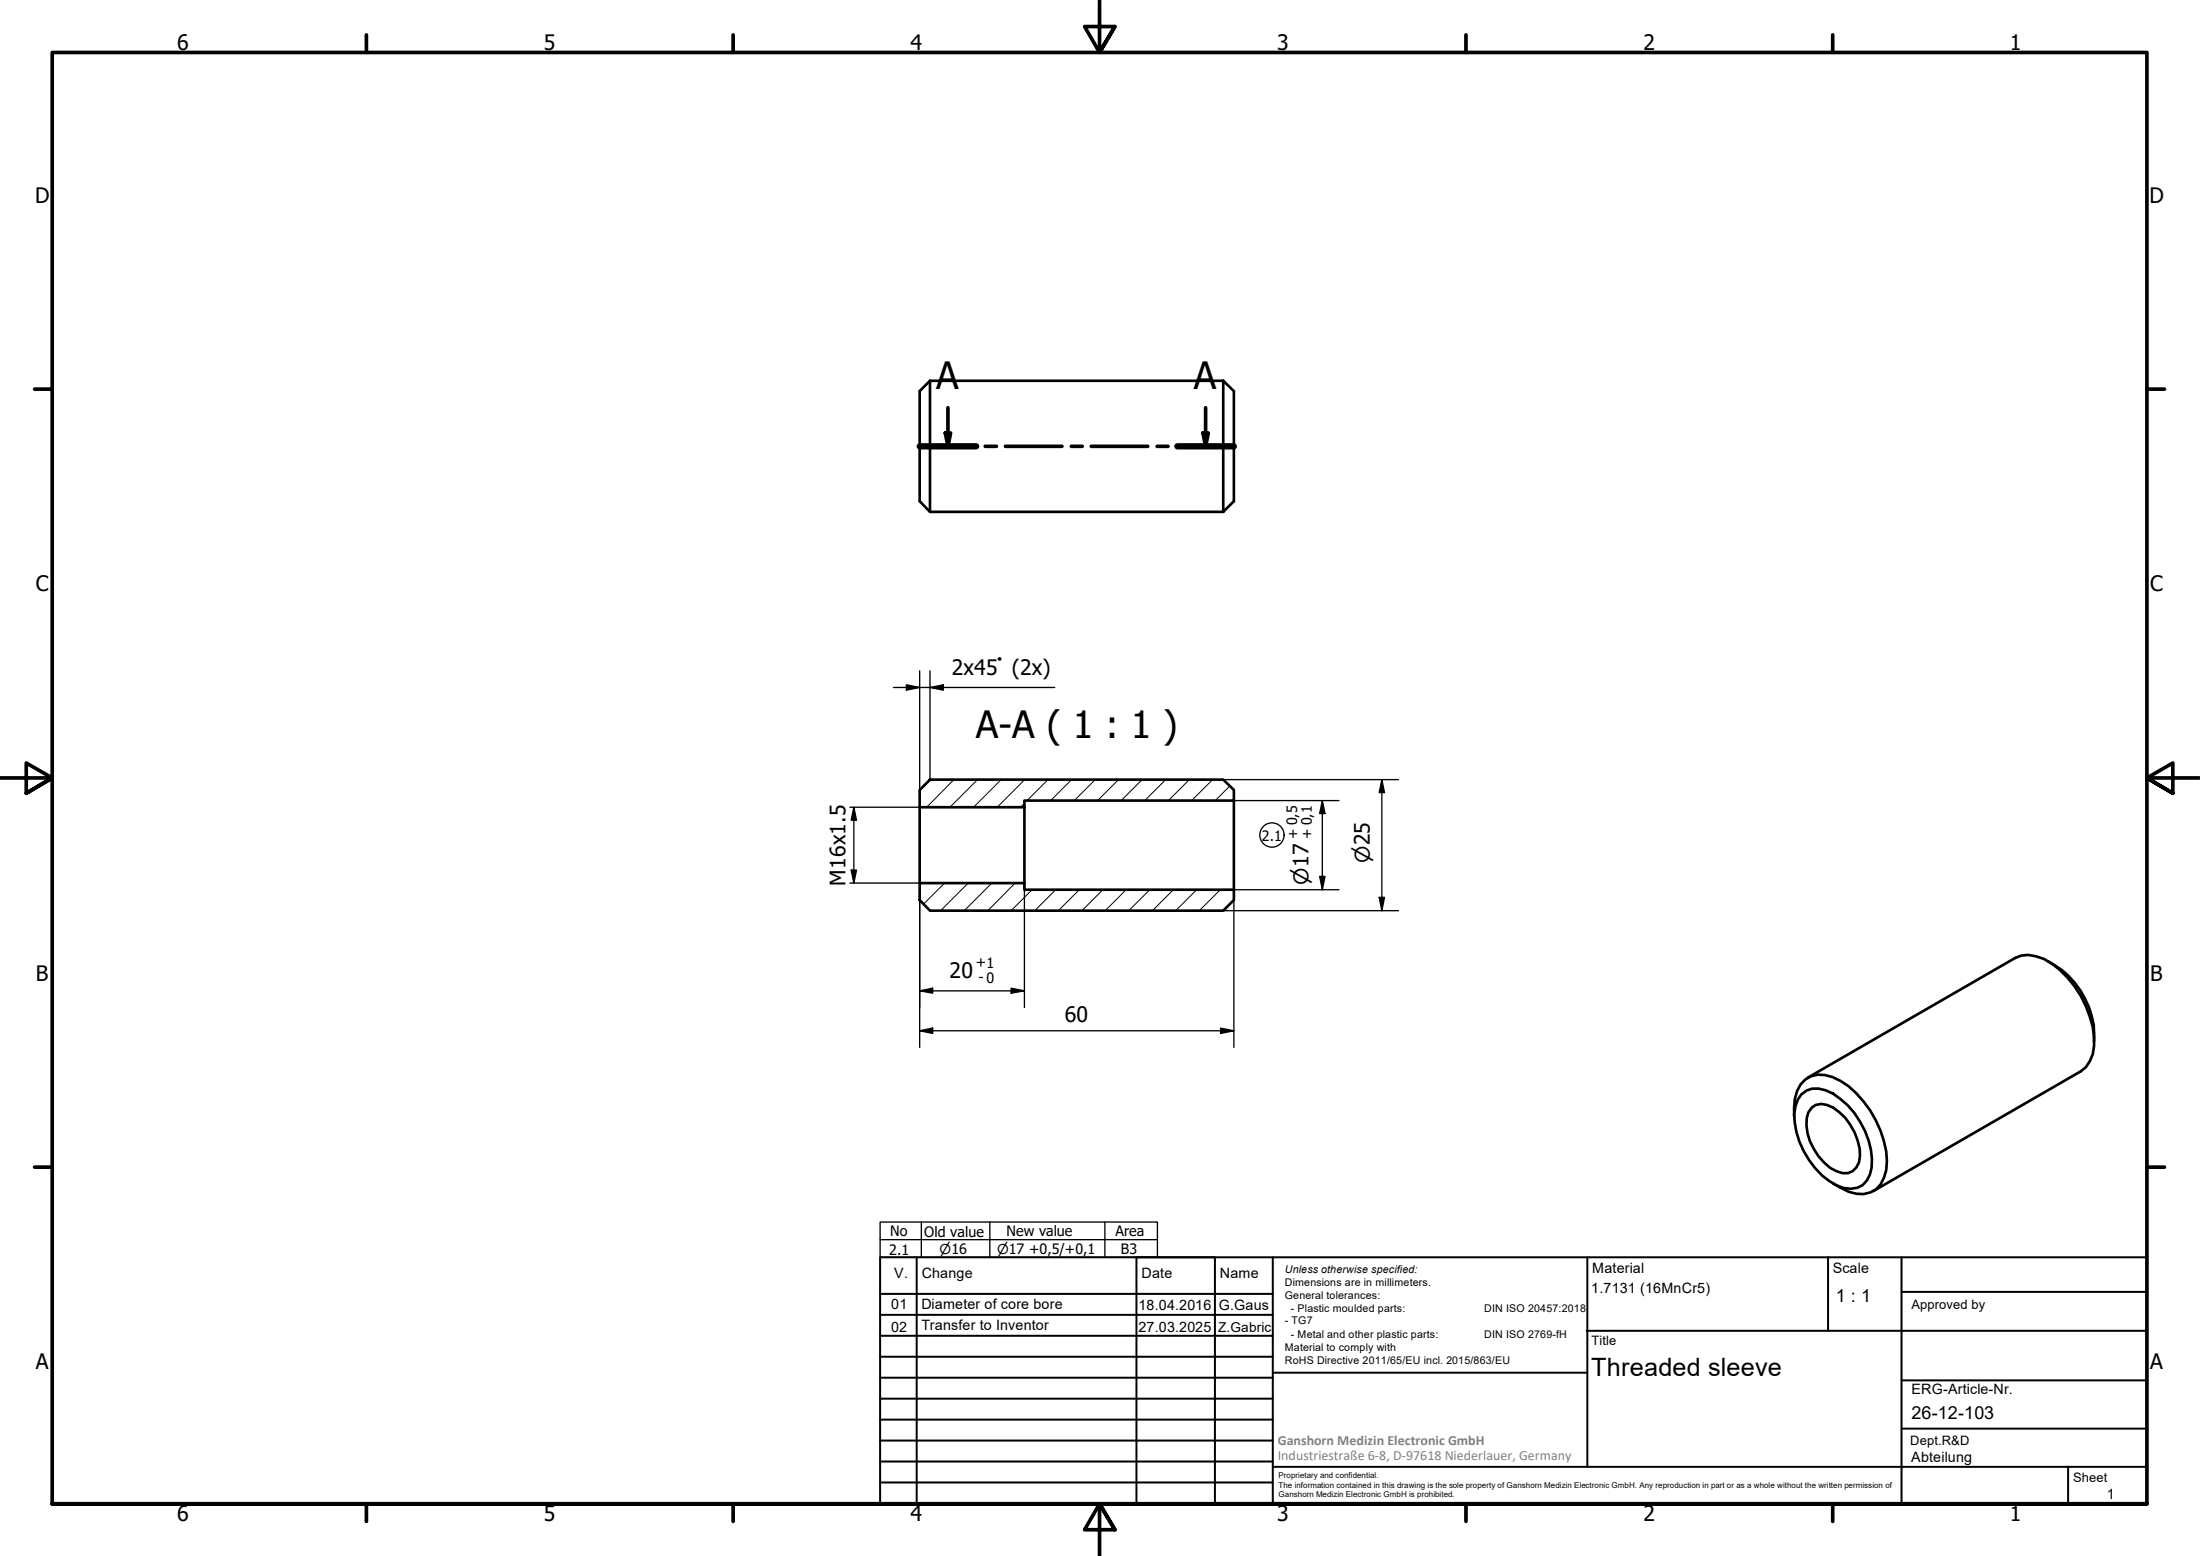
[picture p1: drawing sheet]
<svg xmlns="http://www.w3.org/2000/svg" width="420mm" height="297mm" viewBox="0 0 420 297" stroke-linecap="round" stroke-linejoin="round" font-family="sans-serif">
<!-- layer: Hatch (ISO) -->
<g fill="none" stroke="#000" stroke-width=".19">
<path d="M177.7 148.8l-2.1 2.1M182.2 148.8l-5.2 5.3M186.7 148.8l-5.3 5.3M191.2 148.8l-5.3 5.3M195.6 153.3l-.7 .8M195.7 148.8l-5.3 5.3M200.2 148.8l-4 4M204.7 148.8l-4 4M209.2 148.8l-4 4M213.6 148.8l-4 4M218.1 148.8l-4 4M222.6 148.8l-4 4"/>
<path d="M227.1 148.8l-4 4M231.6 148.8l-4 4M234.9 150l-2.8 2.8M176 168.6l-.4 .3M180.4 168.6l-4 4M184.9 168.6l-5.3 5.2M189.4 168.6l-5.3 5.2M193.9 168.6l-5.2 5.2M197.1 169.8l-4 4M201.6 169.8l-4 4M206.1 169.8l-4 4M210.6 169.8l-4 4"/>
<path d="M215.1 169.8l-4 4M219.6 169.8l-4 4M224.1 169.8l-4 4M228.5 169.8l-4 4M233 169.8l-4 4M235.6 171.8l-2 2"/>
</g>
<!-- layer: Visible (ISO) -->
<g fill="none" stroke="#000" stroke-width=".51">
<path d="M177.6 72.7l-2 2v21l2 2M177.6 72.7v25M177.6 72.7h56M233.6 72.7l2 2v21l-2 2M233.6 72.7v25M177.6 97.7h56M175.6 150.8l2-2h56l2 2v2h-40v1.3h-20zM175.6 154.1v14.5M195.6 154.1v14.5M235.6 152.8v17M175.6 168.6h20v1.2h40v2l-2 2h-56l-2-2zM391.1 183.5a16.2 16.2 0 0 1 8.8 15.3"/>
<path d="M342.6 213.1a9.3 9.3 0 0 1 1.3-6 4.8 4.8 0 0 1 6-1.5 17.7 17.7 0 0 1 9.3 10.3 14.3 14.3 0 0 1 1 7.5 5.1 5.1 0 0 1-3 4.2 6.4 6.4 0 0 1-5.7-.9l-1.4-.8M344 208.9a4.1 4.1 0 0 1 4.7-.8 14.9 14.9 0 0 1 8.2 9.6 10.7 10.7 0 0 1 .2 6.5 3.9 3.9 0 0 1-4.9 2.6 13.3 13.3 0 0 1-7.7-7 15.4 15.4 0 0 1-1.9-7.1l.3-1.5 .4-1.3zM345.2 205.7l39.7-22.8a6 6 0 0 1 5.4 .2 19.1 19.1 0 0 1 9.6 16.6 6.2 6.2 0 0 1-2.5 4.8l-39.6 22.9M346 211.4a3.3 3.3 0 0 1 4.1 0 11.4 11.4 0 0 1 5.1 9.2 2.98 2.98 0 0 1-1.3 2.9 2.98 2.98 0 0 1-3.2 .1 10.8 10.8 0 0 1-5.7-8.9l.1-1.3 .3-1.1z"/>
</g>
<!-- layer: Section Line (ISO) -->
<path d="M181 77.8v7.4M230.3 77.8v7.4M175.6 85.2h10.8M180.5 82.7h1l-.5 2.5zM188.2 85.2h2.1M192 85.2h10.8M204.6 85.2h2.1M208.4 85.2h10.8M221 85.2h2.1M224.9 85.2h10.7M229.7 82.7h1.1l-.5 2.5z" fill="none" stroke="#000" stroke-width=".7"/>
<path d="M175.6 85.2h10.8M224.9 85.2h10.7" fill="none" stroke="#000" stroke-width="1.2"/>
<path d="M180.5 82.7h1l-.5 2.5zM229.7 82.7h1.1l-.5 2.5z" fill="#000"/>
<!-- layer: Border (ISO) -->
<g fill="none" stroke="#000" stroke-width=".7">
<path d="M70 6.7v3.3M140 6.7v3.3M210 0v10l-2.9-4.9h5.8l-2.9 4.9 2.9-4.9M280 6.7v3.3M350 6.7v3.3M6.6 74.3h3.4M410 74.3h3.4M0 148.5h10l-5-2.8v5.7l5-2.9-5 2.9M420 148.5h-10l5-2.8v5.7l-5-2.9 5 2.9M6.6 222.8h3.4M410 222.8h3.4M10 287.1v-277.1h400v277.1h-400h400"/>
<path d="M70 287.1v3.3M140 287.1v3.3M212.9 292l-2.9-4.9 2.9 4.9h-5.8l2.9-4.9v9.9M280 287.1v3.3M350 287.1v3.3"/>
</g>
<!-- layer: TitleBlock -->
<g fill="none" stroke="#000" stroke-width=".38">
<path d="M168.1 251h75M168.1 247h75M168.1 255h75M168.1 259h75M175.1 240v47M216.9 240h15M217 240v47M232 240v47M243.1 240.1v46.9h-75v-47h241.9v47.1h-167M303 254h107M303.1 240v40M349.1 240v14"/>
<path d="M363.2 240v47.1M363.2 246.6h46.8M168.1 271h75M168.1 263h75M168.1 267h75M168.1 275h75M168.1 279h75M243.1 262.1h60M363.2 272.7h46.8M363.2 263.5h46.8M168.1 283h75M216.9 287h15"/>
<path d="M243.1 280h166.9M395 280.1v7"/>
</g>
<!-- layer: Sketch Geometry (ISO) -->
<g fill="none" stroke="#000" stroke-width=".25">
<path d="M168.1 233.3h52.9v6.7h-52.9zM168.1 236.7h52.9M176 233.3v6.7M189 233.3v6.7M211 233.3v6.7"/>
<circle cx="242.9" cy="159.4" r="2.32"/>
</g>
<!-- layer: Dimension (ISO) -->
<g fill="none" stroke="#000" stroke-width=".25">
<path d="M170.6 131.2h30.8M173.1 130.7l2.5 .5-2.5 .5zM175.6 128.1v22.7M177.6 131.2l2.5-.5v1zM177.6 128.1v20.7M162.3 154.1h13.3M163.1 154.1l.5 2.5h-1zM163.1 154.1v14.5M233.6 148.8h33.5M235.6 152.8h20.1M252.5 152.8l.5 2.5h-1zM252.5 152.8v17"/>
<path d="M263.9 148.8l.5 2.5h-1zM263.9 148.8v25M162.3 168.6h13.3v31.3M162.6 166.1h1l-.5 2.5zM195.6 168.6v23.7M233.6 173.8h33.5M252 167.3h1l-.5 2.5zM255.7 169.8h-20.1v30.1M263.4 171.3h1l-.5 2.5zM175.6 189.2l2.5-.6v1zM175.6 196.8l2.5-.5v1zM175.6 189.2h20"/>
<path d="M175.6 196.8h60M193.1 188.6l2.5 .6-2.5 .4zM233.1 196.3l2.5 .5-2.5 .5z"/>
</g>
<path d="M173.1 130.7l2.5 .5-2.5 .5zM177.6 131.2l2.5-.5v1zM163.1 154.1l.5 2.5h-1zM252.5 152.8l.5 2.5h-1zM263.9 148.8l.5 2.5h-1zM162.6 166.1h1l-.5 2.5zM252 167.3h1l-.5 2.5zM263.4 171.3h1l-.5 2.5zM175.6 189.2l2.5-.6v1zM175.6 196.8l2.5-.5v1zM193.1 188.6l2.5 .6-2.5 .4zM233.1 196.3l2.5 .5-2.5 .5z" fill="#000"/>
<g font-size="7.2">
<text x="178.8" y="74.3">A</text>
<text x="228" y="74.3">A</text>
<text x="186.4" y="140.9">A-A ( 1 : 1 )</text>
</g>
<text font-size="4.8" x="303.9" y="262.6">Threaded sleeve</text>
<g font-size="4.1">
<text x="33.8" y="9.6">6</text>
<text x="103.9" y="9.6">5</text>
<text x="173.9" y="9.6">4</text>
<text x="243.9" y="9.6">3</text>
<text x="313.9" y="9.6">2</text>
<text x="383.9" y="9.6">1</text>
<text x="6.7" y="38.7">D</text>
<text x="410.5" y="38.7">D</text>
<text x="6.9" y="112.9">C</text>
<text x="410.7" y="112.9">C</text>
<text x="181.8" y="128.9">2x45° (2x)</text>
<text x="161.5" y="169.1" transform="rotate(-90 161.5 169.1)">M16x1.5</text>
<text x="6.9" y="187.2">B</text>
<text x="181.4" y="186.7">20</text>
<text x="410.7" y="187.2">B</text>
<text x="203.4" y="195.2">60</text>
<text x="6.9" y="261.4">A</text>
<text x="410.7" y="261.4">A</text>
<text x="33.8" y="290.4">6</text>
<text x="103.9" y="290.4">5</text>
<text x="173.9" y="290.4">4</text>
<text x="243.9" y="290.4">3</text>
<text x="313.9" y="290.4">2</text>
<text x="383.9" y="290.4">1</text>
</g>
<g font-size="3.9">
<text x="261.6" y="164.8" transform="rotate(-90 261.6 164.8)">⌀25</text>
<text x="249.9" y="168.9" transform="rotate(-90 249.9 168.9)">⌀17</text>
</g>
<g font-size="3.4">
<text x="350.6" y="248.5">1 : 1</text>
<text x="365.1" y="270.9">26-12-103</text>
</g>
<g font-size="2.7">
<text x="241" y="160.5">2.1</text>
<text x="247.8" y="160.1" transform="rotate(-90 247.8 160.1)">+ 0,5</text>
<text x="250.5" y="160.1" transform="rotate(-90 250.5 160.1)">+ 0,1</text>
<text x="186.4" y="184.6">+1</text>
<text x="186.9" y="187.4">- 0</text>
<text x="169.8" y="239.5">2.1</text>
<text x="170" y="235.9">No</text>
<text x="176.5" y="236.1">Old value</text>
<text x="192.2" y="236">New value</text>
<text x="213" y="235.9">Area</text>
<text x="214.1" y="239.3">B3</text>
<text x="170.8" y="244">V.</text>
<text x="176" y="244">Change</text>
<text x="218" y="244">Date</text>
<text x="233" y="244">Name</text>
<text x="304.1" y="243">Material</text>
<text x="350" y="243.1">Scale</text>
<text x="170.2" y="249.9">01</text>
<text x="176" y="249.9">Diameter of core bore</text>
<text x="217.4" y="250">18.04.2016</text>
<text x="232.8" y="250">G.Gaus</text>
<text x="303.9" y="246.8">1.7131 (16MnCr5)</text>
<text x="170.2" y="254.2">02</text>
<text x="176" y="254">Transfer to Inventor</text>
<text x="217.4" y="254.2">27.03.2025</text>
<text x="365.1" y="266.1">ERG-Article-Nr.</text>
<text x="365" y="279">Abteilung</text>
<text x="402.3" y="286.2">1</text>
</g>
<g font-size="2.7" fill="#808080">
<text x="244" y="275.8">Ganshorn Medizin Electronic GmbH</text>
<text x="244" y="278.7">Industriestraße 6-8, D-97618 Niederlauer, Germany</text>
</g>
<g font-size="2.6">
<text x="179.5" y="239.3">⌀16</text>
<text x="190.4" y="239.3">⌀17 +0,5/+0,1</text>
<text x="232.7" y="254.3">Z.Gabric</text>
</g>
<g font-size="2.5">
<text x="365.1" y="249.9">Approved by</text>
<text x="304" y="256.8">Title</text>
<text x="364.8" y="275.8">Dept.R&amp;D</text>
<text x="395.9" y="282.9">Sheet</text>
</g>
<g font-size="2">
<text x="245.4" y="242.9">Unless otherwise specified:</text>
<text x="245.4" y="245.4">Dimensions are in millimeters.</text>
<text x="245.4" y="247.9">General tolerances:</text>
<text x="246.5" y="250.4">- Plastic moulded parts:</text>
<text x="283.5" y="250.4">DIN ISO 20457:2018</text>
<text x="245.4" y="252.8">- TG7</text>
<text x="245.4" y="257.9">Material to comply with</text>
<text x="246.5" y="255.4">- Metal and other plastic parts:</text>
<text x="283.5" y="255.4">DIN ISO 2769-fH</text>
<text x="245.4" y="260.3">RoHS Directive 2011/65/EU incl. 2015/863/EU</text>
</g>
<g font-size="1.5">
<text x="244.2" y="282.2">Proprietary and confidential.</text>
<text x="244.2" y="284">The information contained in this drawing is the sole property of Ganshorn Medizin Electronic GmbH. Any reproduction in part or as a whole without the written permission of</text>
<text x="244.2" y="285.8">Ganshorn Medizin Electronic GmbH is prohibited.</text>
</g>
</svg>
